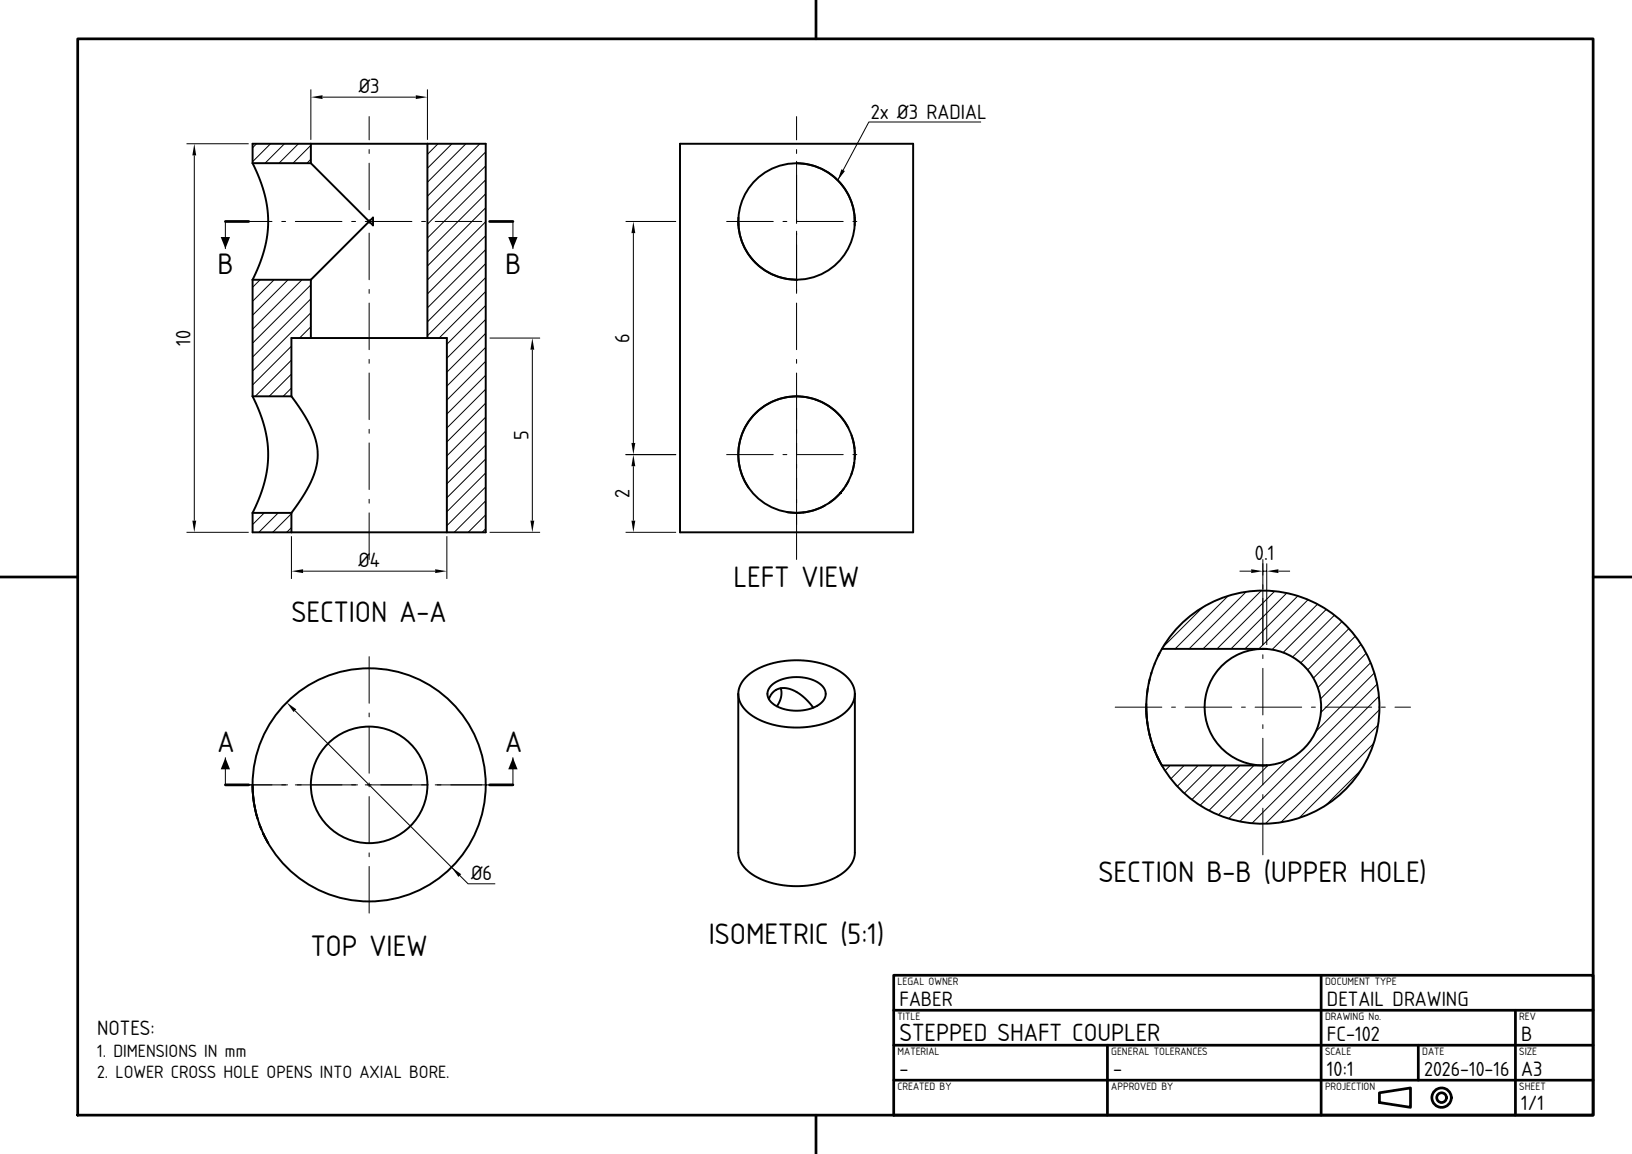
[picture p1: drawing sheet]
<svg xmlns="http://www.w3.org/2000/svg" width="420mm" height="297mm" viewBox="0 0 420 297" stroke-linecap="round" stroke-linejoin="round" font-family="sans-serif">
<!-- layer: visible -->
<g fill="none" stroke="#000" stroke-width=".5">
<path d="M80 37h30M80 37h-15v5M80 37v5M110 37h15v100h-10M110 37v50M175 37h60v100h-60zM65 42a29.9 29.9 0 0 1 .9 28.1l-.9 1.9M65 42h15M80 42l15 15M95 57l-15 15M95 57l1-1v2zM190 57a15 15 0 0 0 15 15"/>
<path d="M190 56v2M205.1 42a15 15 0 0 1 14.9 15M220 56v2M65 72v30M65 72h15M80 72v15M205 72h.1M80 87h30M80 87h-5v15M110 87h5v50M65 102a29.9 29.9 0 0 1 .9 28.1l-.9 1.9M65 102h10"/>
<path d="M75 102a40 40 0 0 1 6.2 11.2 17 17 0 0 1-2.8 13.9l-3.4 4.9M210.4 103l-.3-.1a15 15 0 0 0-17 4.9 15 15 0 0 0-.5 17.7M210.4 103l2.8 1.4M213.3 104.5l2.8 2.4 2.2 3.2M219.1 112l.8 3.3M219.8 119.2l-.3 1.7M219.8 119.1h.1M219.9 115.3h.1M220 115.8v2.4M65 132v5h10M65 132h10M75 137h40"/>
<path d="M75 132v5M202.6 131.8l2.4 .2M212.3 130.1l-3.6 1.4-3.7 .5M216.2 126.9l-2.8 2.5M216.3 126.9h.1M216.3 126.8h.1M216.4 126.8h.1M216.4 126.7h.1M217.2 125.7l-.5 .7M218.4 123.8l-.8 1.3M219.3 121.4l-.2 .7M190 178.6a8.1 8.1 0 0 0 5.5 6.7 22.4 22.4 0 0 0 21.7-1.7l1.1-1.1 1-1.3 .5-1.3 .2-1.3"/>
<path d="M190 178.6a7.5 7.5 0 0 1 4.4-6.1 23.2 23.2 0 0 1 21.9 .4 7.2 7.2 0 0 1 3.7 5.7M190 178.6v40.8a8.1 8.1 0 0 0 5.5 6.7 22.4 22.4 0 0 0 21.7-1.6l1.1-1.1 .9-1.2 .6-1.2 .2-1.3v-41.1M197.9 179.9l.7-1.4 1.1-.9 1.3-.5 1.6 .1 1.5 .5 1.9 1.1 1.8 1.5 1.5 1.8M198.5 176.4a10.8 10.8 0 0 1 13 0 2.75 2.75 0 0 1 .6 3.6l-1.2 1.3a11.1 11.1 0 0 1-12.3-.5 2.85 2.85 0 0 1-.1-4.4zM200.9 177.1l.2 1.1-.1 1.2-1.1 2.4M295.4 177.1l-.2 1.4M295.9 174.7l-.3 1.1M296.3 173.1v.3M297.2 170.8h.1M298.4 168.1l-.4 .8M299 167a30 30 0 0 1 45.3-8 30 30 0 0 1 0 46 30 30 0 0 1-45.3-8M299 167l-1.7 3.5a30 30 0 0 0-2.3 11.5"/>
<path d="M299 167h27M326 167a15 15 0 0 1 14 15 15 15 0 0 1-14 15M326 167h-.9a15 15 0 0 0-15.1 15.4 15 15 0 0 0 16 14.6M326 167h.1M295 182a30 30 0 0 0 4 15M295 182l.3 4.5 1 4.4M295 182.4v.4M295 181.2v.8M295 183.1l.3 3M295.8 189l.1 .3M297.3 193.5l-.7-1.7 1.1 2.7M297.7 194.5h.1"/>
<path d="M298.4 195.8l-.6-1.2 1.2 2.4M326 197h-27M66.2 210.5l-.9-4.3-.3-4.2 .3 4.5 1 4.4M66.6 211.8l.7 1.7-.4-.9M67.7 214.5h.1M67.7 214.5l1.3 2.5"/>
<circle cx="205" cy="57" r="15"/>
<circle cx="205" cy="117" r="15"/>
<circle cx="95" cy="202" r="30"/>
<circle cx="95" cy="202" r="15"/>
</g>
<!-- layer: hatch -->
<g fill="none" stroke="#000" stroke-width=".26">
<path d="M66 37l-1 1M69.6 37l-4.6 4.6M73.2 37l-5 5M76.8 37l-5 5M80 37.4l-4.6 4.6M112.7 37l-2.7 2.7M116.3 37l-6.3 6.3M119.9 37l-9.9 9.9M123.5 37l-13.5 13.5M125 39.1l-15 15M80 41l-1 1M125 49.9l-15 15"/>
<path d="M125 46.3l-15 15M125 42.7l-15 15M125 57.1l-15 15M125 53.5l-15 15M66.9 72l-1.9 1.9M70.5 72l-5.5 5.5M74.1 72l-9.1 9.1M77.7 72l-12.7 12.7M80 76.9l-15 15M80 73.3l-15 15M125 78.6l-10 10M125 75l-12 12"/>
<path d="M125 71.4l-15 15M125 67.8l-15 15M125 64.2l-15 15M125 60.6l-15 15M75 89.1l-10 10M75 99.9l-2.1 2.1M75 96.3l-5.7 5.7M75 92.7l-9.3 9.3M80 84.1l-2.9 2.9M80 80.5l-15 15M125 85.8l-10 10M125 82.2l-10 10"/>
<path d="M125 96.6l-10 10M125 93l-10 10M125 89.4l-10 10M125 118.1l-10 10M125 114.5l-10 10M125 110.9l-10 10M125 107.3l-10 10M125 103.8l-10 10M125 100.2l-10 10M68 132l-3 3M71.6 132l-5 5M75 135.8l-1.2 1.2"/>
<path d="M75 132.2l-4.8 4.8M125 136.1l-.9 .9M125 132.5l-4.5 4.5M125 128.9l-8.1 8.1M125 125.3l-10 10M125 121.7l-10 10M309.4 156.4l-10 10.1M316 153.4l-13.6 13.6M320.7 152.4l-14.7 14.6M324.6 152l-15 15M328 152.2l-14.8 14.8M331.1 152.7l-14.3 14.3"/>
<path d="M334 153.4l-13.6 13.6M336.6 154.4l-12.6 12.6M339.1 155.5l-11.7 11.7M341.3 156.8l-11.1 11.1M343.4 158.4l-10.8 10.7M345.3 160l-10.6 10.6M347.1 161.8l-10.6 10.6M348.8 163.7l-10.8 10.8M350.3 165.9l-11.2 11.1M351.6 168.1l-11.8 11.8M352.7 170.6l-12.8 12.8M353.7 173.2l-15.1 15.1"/>
<path d="M354.4 176.1l-35.3 35.3M354.8 179.2l-32.6 32.6M301.2 197l-1.3 1.3M304.8 197l-3.5 3.4M308.3 197l-5.3 5.4M311.9 197l-7.1 7.1M315.5 197l-8.7 8.8M319.1 197l-10.2 10.2M322.7 197l-11.6 11.6M326.4 196.9l-12.8 12.8M331.3 195.6l-15.1 15.1M350.1 198.3l-8.8 8.9"/>
<path d="M353.5 191.4l-19.1 19M354.6 186.7l-25 24.9M355 182.7l-29.3 29.3"/>
</g>
<!-- layer: center -->
<g fill="none" stroke="#000" stroke-width=".26">
<path d="M95 30v6M95 38.5v1M205 30v6M205 38.5v1M58 57h12M72.5 57h1M76 57h12M90.5 57h1M94 57h12M95 42v12M95 56.5v1M95 60v12"/>
<path d="M108.5 57h1M112 57h12M126.5 57h1M130 57h2M187 57h12M201.5 57h1M205 41.5v16M205 59.5v16M205 57h12M219.5 57h1M95 74.5v1M95 78v12"/>
<path d="M205 78v12M95 92.5v1M95 96v12M205 92.5v1M205 96v48M95 110.5v1M95 114v12M187 117h12M201.5 117h1M205 117h12M219.5 117h1M95 128.5v1"/>
<path d="M95 132v12M325 144v4M325 150.5v1M325 154v12M95 169v12M325 168.5v1M325 172v12M95 183.5v1M95 187v12M287 182h12M301.5 182h1M305 182h12"/>
<path d="M319.5 182h1M323 182h12M325 186.5v1M325 190v12M337.5 182h1M341 182h12M355.5 182h1M359 182h4M58 202h16M76 202h16M94 202h16M95 201.5v1"/>
<path d="M95 205v12M95 219.5v1M112 202h16M130 202h2M325 204.5v1M325 208v12M95 223v12"/>
</g>
<!-- layer: visible -->
<path d="M58 57h6M126 57h6M58 202h6M126 202h6" fill="none" stroke="#000" stroke-width=".7"/>
<!-- layer: dim -->
<path d="M252.4 31.4h-28.8l-8 15M58 57v7M132 57v7M58 195v7M132 195v7" fill="none" stroke="#000" stroke-width=".26"/>
<path d="M216.5 43.6l.9 .4-1.8 2.4zM56.8 61h2.4l-1.2 3zM130.8 61h2.4l-1.2 3zM58 195l1.2 3h-2.4zM132 195l1.2 3h-2.4z" fill="#000"/>
<!-- layer: frame -->
<g fill="none" stroke="#000" stroke-width=".7">
<path d="M20 10h390v277h-390zM210 0v10M0 148.5h20M410 148.5h10M230 251h180v36h-180zM230 260h180M340 251v36M390 260v27M230 278h180M230 269h180M285 269v18M365 269v9"/>
<path d="M210 287v10M355 281.2l8-1.2v5l-8-1.3z"/>
<circle cx="371" cy="282.5" r="2.5"/>
<circle cx="371" cy="282.5" r="1.25"/>
</g>
<!-- layer: Dimensions -->
<g fill="none" stroke="#000" stroke-width=".26">
<path d="M48 37h16M50 40v94M80 23v13M83 25h24M110 23v13M161 57h13M163 60v54M126 87h13M137 90v44M161 117h13M163 120v14M48 137h16"/>
<path d="M75 138v11M115 138v11M126 137h13M161 137h13M78 147h34M319 147h3M325 147h1M325 145v21M326 145v21M329 147h3M75.9 182.9l44.6 44.6h7"/>
</g>
<g fill="#000">
<path d="M50 37l.5 3h-1zM80 25l3-.5v1zM107 24.5l3 .5-3 .5zM163 57l.5 3h-1zM137 87l.5 3h-1zM163 117l.5 3h-1zM162.5 114h1l-.5 3zM49.5 134h1l-.5 3zM136.5 134h1l-.5 3zM162.5 134h1l-.5 3zM75 147l3-.5v1zM112 146.5l3 .5-3 .5z"/>
<path d="M322 146.5l3 .5-3 .5zM326 147l3-.5v1zM73.8 180.8l2.5 1.8-.7 .7zM116.2 223.2l2.5 1.8-.7 .7z"/>
</g>
<g font-size="7.2">
<text x="56" y="70.5">B</text>
<text x="130" y="70.5">B</text>
<text x="188.8" y="151">LEFT VIEW</text>
<text x="75.1" y="160">SECTION A-A</text>
<text x="56" y="193.5">A</text>
<text x="130" y="193.5">A</text>
<text x="282.7" y="226.9">SECTION B-B (UPPER HOLE)</text>
<text x="80" y="246">TOP VIEW</text>
<text x="182.4" y="243.1">ISOMETRIC (5:1)</text>
</g>
<text font-size="6" x="231.5" y="267.8">STEPPED SHAFT COUPLER</text>
<g font-size="5">
<text x="92.3" y="24">Ø3</text>
<text x="224.1" y="30.6">2x Ø3 RADIAL</text>
<text x="49" y="89" transform="rotate(-90 49 89)">10</text>
<text x="162" y="88.2" transform="rotate(-90 162 88.2)">6</text>
<text x="136" y="113.2" transform="rotate(-90 136 113.2)">5</text>
<text x="162" y="128.2" transform="rotate(-90 162 128.2)">2</text>
<text x="323" y="144">0.1</text>
<text x="92.2" y="146">Ø4</text>
<text x="121.2" y="226.5">Ø6</text>
<text x="231.5" y="258.8">FABER</text>
<text x="341.5" y="258.8">DETAIL DRAWING</text>
<text x="25" y="266.5">NOTES:</text>
<text x="341.5" y="267.8">FC-102</text>
<text x="391.5" y="267.8">B</text>
<text x="231.5" y="276.8">-</text>
<text x="286.5" y="276.8">-</text>
<text x="341.5" y="276.8">10:1</text>
<text x="391.5" y="276.8">A3</text>
<text x="391.5" y="285.8">1/1</text>
</g>
<text font-size="4.9" x="366.5" y="276.8">2026-10-16</text>
<g font-size="4.3">
<text x="25" y="272">1. DIMENSIONS IN mm</text>
<text x="25" y="277.5">2. LOWER CROSS HOLE OPENS INTO AXIAL BORE.</text>
</g>
<g font-size="2.6">
<text x="231" y="253.4">LEGAL OWNER</text>
<text x="341" y="253.4">DOCUMENT TYPE</text>
<text x="231" y="262.4">TITLE</text>
<text x="341" y="262.4">DRAWING No.</text>
<text x="391" y="262.4">REV</text>
<text x="231" y="271.4">MATERIAL</text>
<text x="286" y="271.4">GENERAL TOLERANCES</text>
<text x="341" y="271.4">SCALE</text>
<text x="366" y="271.4">DATE</text>
<text x="391" y="271.4">SIZE</text>
<text x="231" y="280.4">CREATED BY</text>
<text x="286" y="280.4">APPROVED BY</text>
<text x="341" y="280.4">PROJECTION</text>
<text x="391" y="280.4">SHEET</text>
</g>
</svg>
